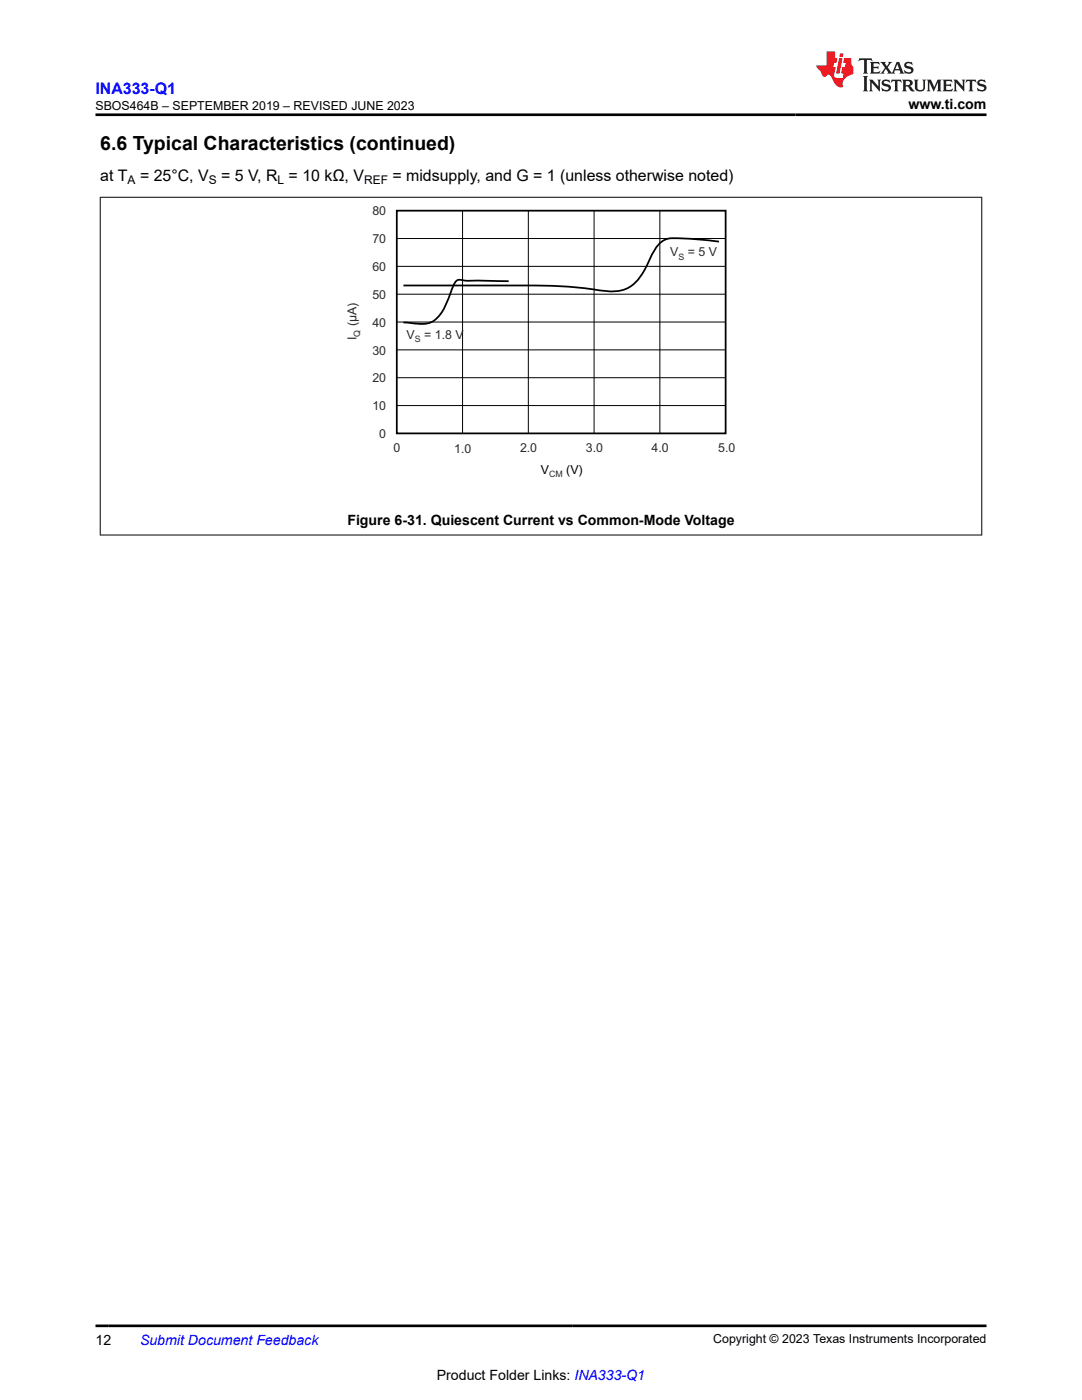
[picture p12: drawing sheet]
<svg xmlns="http://www.w3.org/2000/svg" width="216mm" height="279mm" viewBox="0 0 216 279" stroke-linecap="round" stroke-linejoin="round" font-family="sans-serif">
<path d="M79.2 42h65.6v44.5h-65.6z" fill="none" stroke="#000" stroke-width=".35"/>
<path d="M79.2 47.6h65.6M79.2 58.7h65.6M79.2 53.2h65.6M92.3 42v44.5M105.4 42v44.5M118.5 42v44.5M131.7 42v44.5M79.2 69.8h65.6M79.2 64.3h65.6M79.2 75.4h65.6M79.2 80.9h65.6" fill="none" stroke="#000" stroke-width=".2"/>
<g fill="#fff">
<path d="M132.9 48.7h9.9v3.4h-9.9z" fill-rule="evenodd"/>
<path d="M80.3 65.2h9.9v3.5h-9.9z" fill-rule="evenodd"/>
</g>
<path d="M101.5 56.1l-8.7-.1a1.67 1.67 0 0 0-2 .4l-.6 1.2a17.7 17.7 0 0 1-2.9 5.8 4.6 4.6 0 0 1-4.4 1.2l-2.4-.2M143.5 48.2l-2.8-.3a42.5 42.5 0 0 0-7.5-.3 6 6 0 0 0-3.4 3.8 12.6 12.6 0 0 1-4.2 5.9 9.4 9.4 0 0 1-6.6 .5l-1.9-.2a177.7 177.7 0 0 0-21.7-.6h-14.9" fill="none" stroke="#000" stroke-width=".35"/>
<path d="M19.9 39.4h176.1M20 39.3v67.5M195.9 39.3v67.5M19.9 106.8h176.1" fill="none" stroke="#000" stroke-width=".2"/>
<path d="M171.5 11.6l-.2 .6 .5-.2h.6v.1v2.2l-.2 .4h1l-.2-.4v-2.2v-.1h.5l.5 .2-.1-.6zM173.6 12.4l.2 .3v1.6l-.2 .4h1.9l.1-.6a1.08 1.08 0 0 1-1.3 .2v-.7h.6l.4 .2v-.7l-.4 .2h-.6v-.5l.2-.2a1 1 0 0 1 1 .3l-.1-.5zM175.7 12.4l.9 1.1-1 1.2h.9l-.2-.2 .5-.8 .4 .8-.2 .2h1.6l-.2-.2 .2-.5h.9l.1 .5-.1 .2h.9l-.2-.4-.8-1.9h-.5l-.9 2.1-.9-1.1 .9-1h-.8l.2 .2-.4 .6-.4-.6 .2-.2zM179 12.8l.4 1h-.7zM180.7 12.5a.65 .65 0 0 0-.2 .7 .65 .65 0 0 0 .6 .5l.6 .1 .1 .3a.79 .79 0 0 1-.7 .4 .79 .79 0 0 1-.7-.5l.1 .7 .2-.1a.93 .93 0 0 0 1.1 0 .93 .93 0 0 0 .4-.9 1.46 1.46 0 0 0-1.2-.6l-.1-.3a1.09 1.09 0 0 1 1.2 .2l-.2-.6-.1 .1-.5-.2zM172.2 15.2l.2 .4v2.2l-.2 .4h1l-.2-.4v-2.2l.2-.4zM173.4 15.9l.2 .4v1.5l-.2 .4h.8l-.3-.4 .1-1.3 1.6 1.8v-2l.2-.4h-.7l.1 .2 .1 1.1-1.2-1.3zM176.2 16a.65 .65 0 0 0-.2 .8 .65 .65 0 0 0 .6 .4l.6 .2 .1 .2a.79 .79 0 0 1-.7 .4 .79 .79 0 0 1-.7-.5l.1 .7 .2-.1a.93 .93 0 0 0 1.1 .1 .93 .93 0 0 0 .4-1 1.46 1.46 0 0 0-1.2-.5l-.1-.4a1.09 1.09 0 0 1 1.2 .2l-.1-.6-.2 .1-.5-.1zM177.9 15.9l-.1 .6a.63 .63 0 0 1 .8-.3v1.6l-.3 .4h1l-.2-.4v-1.6a.66 .66 0 0 1 .8 .3l-.1-.6zM180 15.9l.2 .4v1.5l-.2 .4h1l-.2-.2-.1-.7h.5l.1 .2a.79 .79 0 0 0 1.2 .6l-1-.9a.61 .61 0 0 0 .6-.6 .61 .61 0 0 0-.5-.7zM180.8 16.2h.1a.47 .47 0 0 1 .5 .1 .47 .47 0 0 1 .1 .5l-.1 .1-.7 .1zM182.3 15.9l.2 .2a2.27 2.27 0 0 0 .4 2 1.04 1.04 0 0 0 1.7-.7v-1.3l.2-.2h-.8l.2 .4v1.1a.6 .6 0 0 1-.6 .6 .6 .6 0 0 1-.6-.6v-1.1l.3-.4zM184.9 15.9l.2 .4v1.5l-.2 .4h.8l-.3-.4v-1.4l.9 1.9 .9-1.9v1.4l-.3 .4h1l-.2-.4v-1.5l.2-.4h-.8l-.7 1.5-.6-1.5zM188.1 15.9l.2 .4v1.5l-.2 .4h1.9l.1-.6a1.09 1.09 0 0 1-1.3 .2v-.7h.6l.4 .2v-.6l-.4 .2h-.6v-.6l.2-.1a1.01 1.01 0 0 1 1 .3l-.1-.6zM190.2 15.9l.3 .4v1.5l-.3 .4h.8l-.2-.4v-1.3l1.6 1.8v-2l.2-.4h-.7l.2 .2v1.1l-1.2-1.3zM192.8 15.9l-.1 .6a.63 .63 0 0 1 .8-.3v1.6l-.3 .4h1l-.2-.4v-1.6a.66 .66 0 0 1 .8 .3l-.1-.6zM195.2 16a.65 .65 0 0 0-.2 .8 .65 .65 0 0 0 .6 .4l.6 .2 .2 .2a.79 .79 0 0 1-.7 .4 .79 .79 0 0 1-.7-.5l.1 .7 .2-.1a.93 .93 0 0 0 1 .1 .93 .93 0 0 0 .5-1 1.46 1.46 0 0 0-1.3-.5v-.4a1.09 1.09 0 0 1 1.2 .2l-.2-.6-.2 .1-.5-.1z" fill="#231f20"/>
<path d="M164.9 10.3v2.7h-2l.1 .4 .8 1a.95 .95 0 0 0 1 .9 .59 .59 0 0 1 .5-.4 .59 .59 0 0 1 .5 .3l.4 .8a1.59 1.59 0 0 0 2.1 1.4 1.61 1.61 0 0 1 1-2.3l1-.3-.1-1.5a1.59 1.59 0 0 1-.3-1.7h-1.5l-.2 .9h.6l-.2 .9h-.5l-.2 .9v.3l.4 .1-.1 .9h-.7a.73 .73 0 0 1-1-.7l.3-1.5h-.5l.1-.9h.5l.2-.9h-.5v-1.3zM167.4 11.6l-.6 3.1h.7l.6-3.1zM167.6 10.7l-.1 .6h.7l.1-.6z" fill="#ed1c24"/>
<path d="M19 22.9h177.8M19 264.6h177.8" fill="none" stroke="#000" stroke-width=".53"/>
<text font-size="3.9" x="20" y="29.9">6.6 Typical Characteristics (continued)</text>
<text font-size="3.2" fill="#00f" x="19" y="18.7">INA333-Q1</text>
<g font-size="3.2">
<text x="20" y="36.1">at T</text>
<text x="27.9" y="36.1">= 25°C, V</text>
<text x="44.1" y="36.1">= 5 V, R = 10 kΩ, V</text>
<text x="78.3" y="36.1">= midsupply, and G = 1 (unless otherwise noted)</text>
</g>
<g font-size="2.8">
<text x="181.3" y="21.8">www.ti.com</text>
<text x="69.3" y="104.8">Figure 6-31. Quiescent Current vs Common-Mode Voltage</text>
<text x="19" y="268.4">12</text>
<text x="87.2" y="275.3">Product Folder Links: INA333-Q1</text>
</g>
<text font-size="2.8" fill="#00f" x="27.9" y="268.4">Submit Document Feedback</text>
<g font-size="2.5">
<text x="19" y="21.9">SBOS464B – SEPTEMBER 2019 – REVISED JUNE 2023</text>
<text x="107.9" y="94.6">V</text>
<text x="113" y="94.6">(V)</text>
<text x="142.3" y="268.1">Copyright © 2023 Texas Instruments Incorporated</text>
</g>
<g font-size="2.5" fill="#2b292a">
<text x="74.3" y="42.9">80</text>
<text x="74.3" y="48.5">70</text>
<text x="133.8" y="51.1">V</text>
<text x="137.3" y="51.1">= 5 V</text>
<text x="74.3" y="54">60</text>
<text x="74.3" y="59.6">50</text>
<text x="71.2" y="65.1" transform="rotate(-90 71.2 65.1)">(µA)</text>
<text x="74.3" y="65.2">40</text>
<text x="71.2" y="67.9" transform="rotate(-90 71.2 67.9)">I</text>
<text x="74.3" y="70.8">30</text>
<text x="81.1" y="67.6">V</text>
<text x="84.6" y="67.6">= 1.8 V</text>
<text x="74.3" y="76.3">20</text>
<text x="74.3" y="81.9">10</text>
<text x="75.7" y="87.5">0</text>
<text x="78.5" y="90.3">0</text>
<text x="90.6" y="90.3">1.0</text>
<text x="103.8" y="90.3">2.0</text>
<text x="116.9" y="90.3">3.0</text>
<text x="130" y="90.3">4.0</text>
<text x="143.3" y="90.3">5.0</text>
</g>
<g font-size="2.4">
<text x="25.5" y="36.7">A</text>
<text x="41.7" y="36.7">S</text>
<text x="55.4" y="36.7">L</text>
<text x="72.7" y="36.7">REF</text>
</g>
<g font-size="1.8" fill="#2b292a">
<text x="135.4" y="51.8">S</text>
<text x="71.9" y="67.2" transform="rotate(-90 71.9 67.2)">Q</text>
<text x="82.8" y="68.3">S</text>
<text x="109.6" y="95.3">CM</text>
</g>
</svg>
